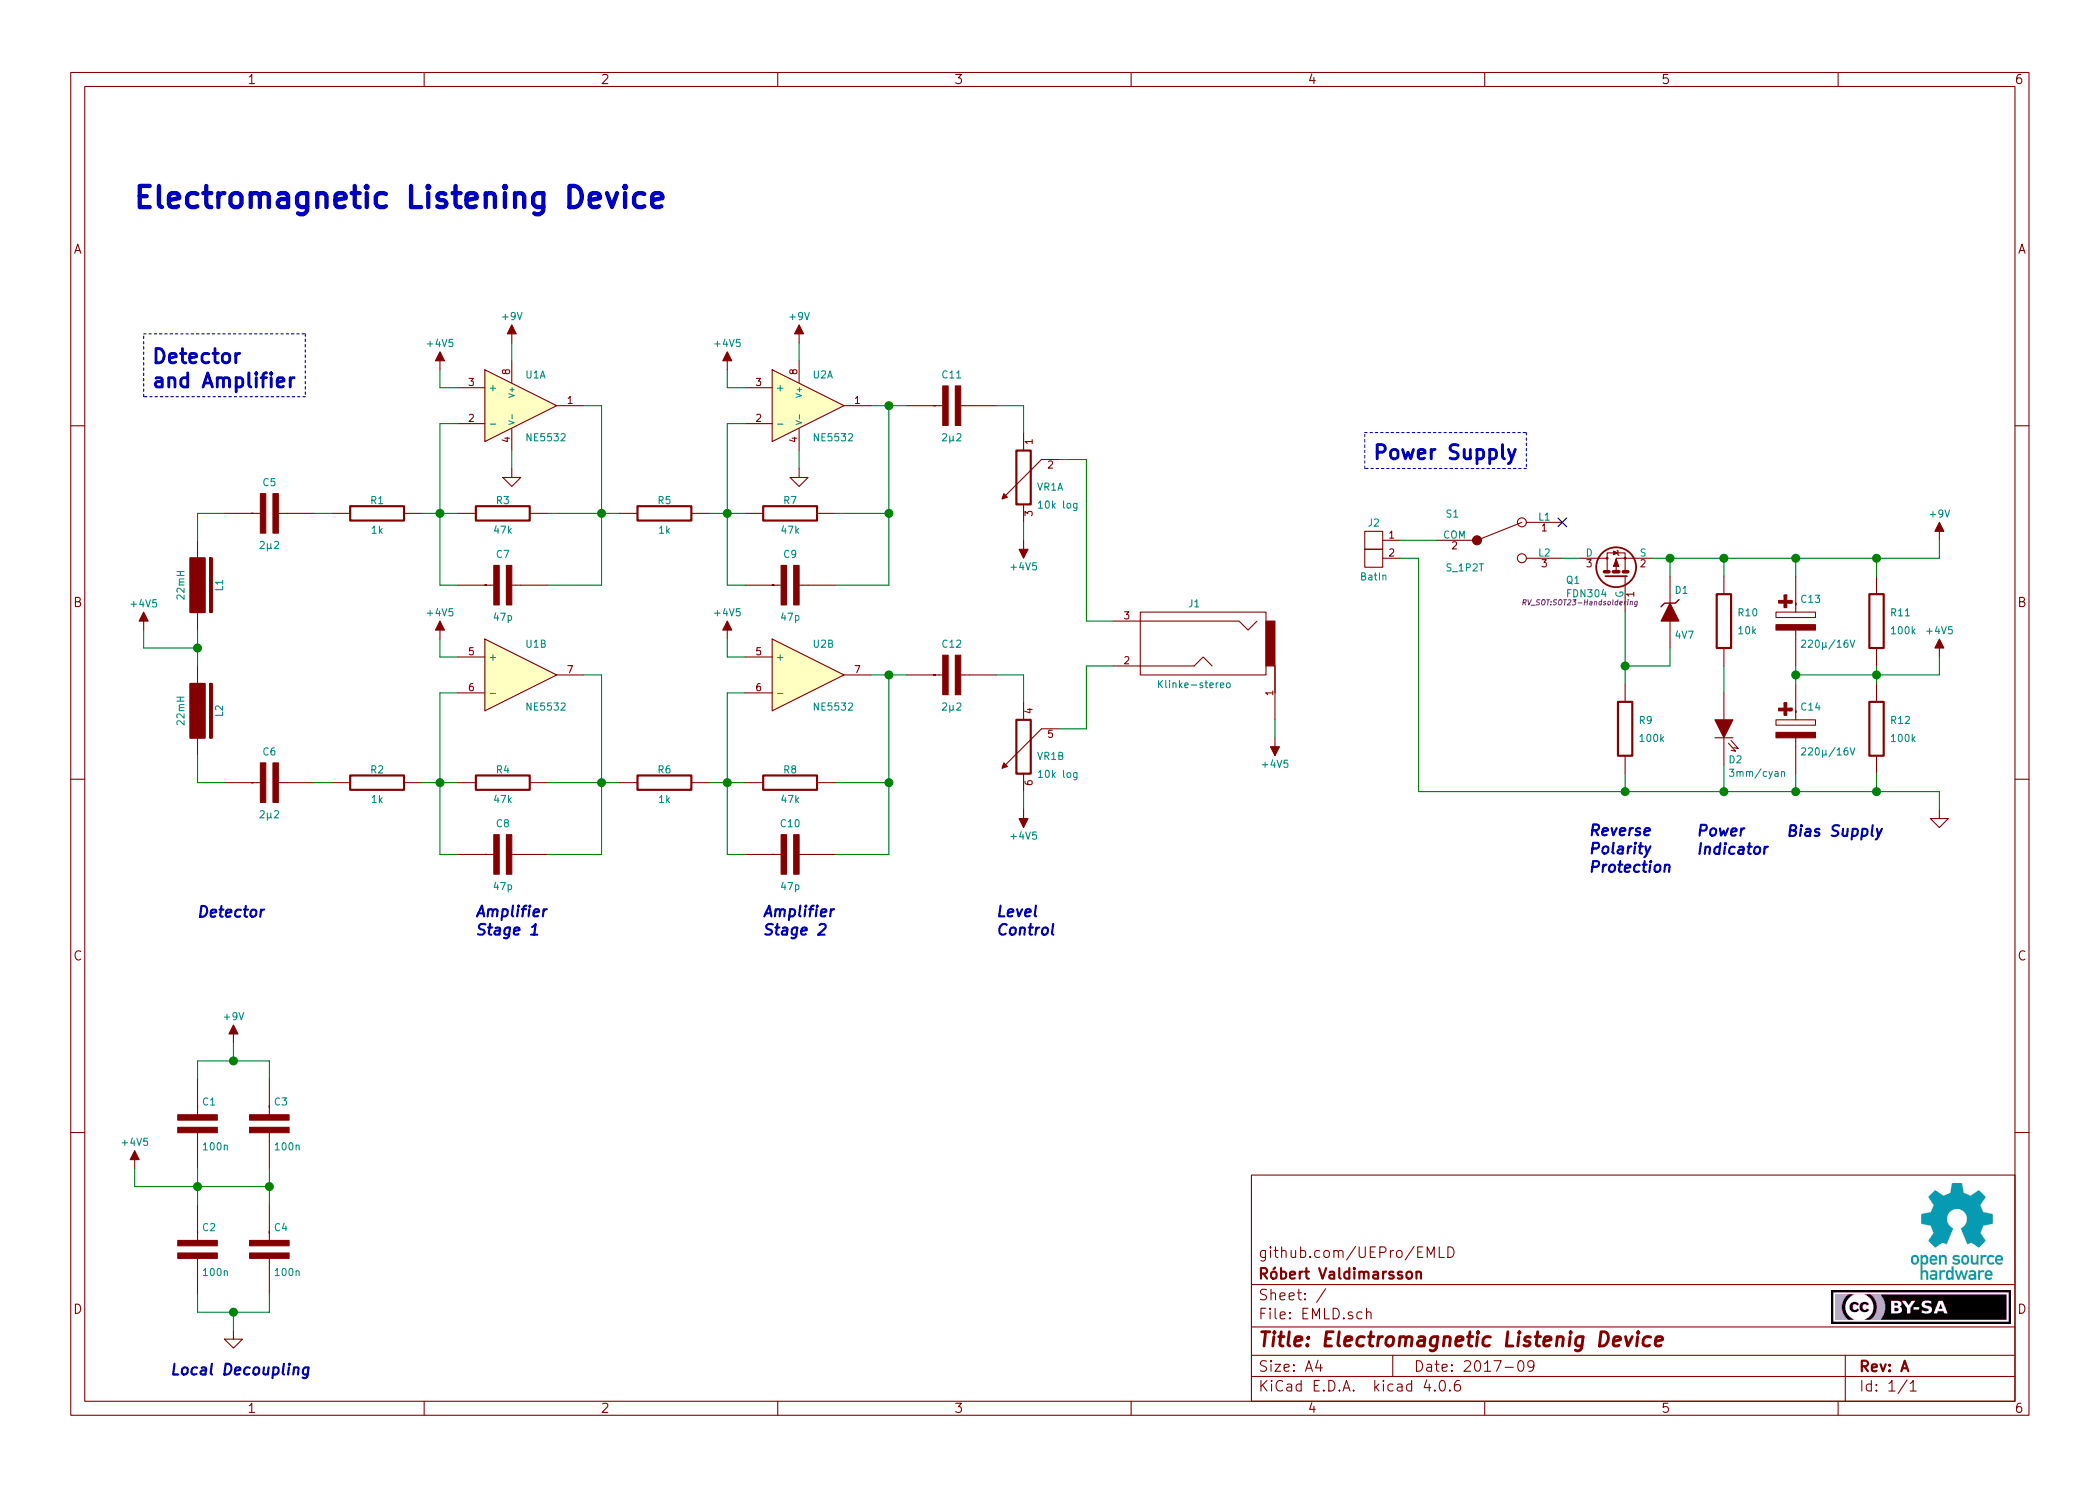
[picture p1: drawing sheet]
EESchema Schematic File Version 2
LIBS:RV_74xx
LIBS:RV_Aktiv
LIBS:RV_Connectors
LIBS:RV_MCU
LIBS:RV_Other
LIBS:RV_Passiv
LIBS:RV_Power
LIBS:RV_Regulators-References
LIBS:RV_Switches
LIBS:RV_Trans-Thyr-Diac-Triac
LIBS:RV_U
LIBS:RV_Valves
LIBS:RV_Voltages
LIBS:EMLD-cache
EELAYER 25 0
EELAYER END
$Descr A4 11693 8268
encoding utf-8
Sheet 1 1
Title "Electromagnetic Listenig Device"
Date "2017-09"
Rev "A"
Comp "Róbert Valdimarsson "
Comment1 "github.com/UEPro/EMLD"
Comment2 ""
Comment3 ""
Comment4 ""
$EndDescr
$Comp
L +4V5 #PWR01
U 1 1
P 10800 3650
F 0 "#PWR01" H 10800 3800 30  0001 C CNN
F 1 "+4V5" H 10800 3800 40  0000 C CNN
F 2 "" H 10800 3650 60  0000 C CNN
F 3 "" H 10800 3650 60  0000 C CNN
	1    10800 3650
	1    0    0    -1  
$EndComp
$Comp
L GND #PWR02
U 1 1
P 10800 4500
F 0 "#PWR02" H 10800 4500 30  0001 C CNN
F 1 "GND" H 10800 4430 30  0001 C CNN
F 2 "" H 10800 4500 60  0000 C CNN
F 3 "" H 10800 4500 60  0000 C CNN
	1    10800 4500
	1    0    0    -1  
$EndComp
$Comp
L C_Pol_V C13
U 1 1
P 10000 3450
F 0 "C13" H 10025 3575 40  0000 L CNN
F 1 "220µ/16V" H 10025 3325 40  0000 L CNN
F 2 "RV_Capacitors:C_round-radial-polar-2,5mm-6,3mm" V 10000 3470 60  0001 C CNN
F 3 "" V 10000 3470 60  0000 C CNN
	1    10000 3450
	1    0    0    -1  
$EndComp
$Comp
L R_V R11
U 1 1
P 10450 3450
F 0 "R11" H 10525 3500 40  0000 L CNN
F 1 "100k" H 10525 3400 40  0000 L CNN
F 2 "RV_Resistors:R_axial_400mil" V 10380 3450 30  0001 C CNN
F 3 "" H 10450 3450 30  0000 C CNN
	1    10450 3450
	1    0    0    -1  
$EndComp
$Comp
L NE5532 U1
U 2 1
P 2900 3750
F 0 "U1" H 2925 3925 40  0000 L CNN
F 1 "NE5532" H 2925 3575 40  0000 L CNN
F 2 "RV_DIP:DIP-8_300" H 2900 3750 60  0001 C CNN
F 3 "" H 2900 3750 60  0000 C CNN
	2    2900 3750
	1    0    0    -1  
$EndComp
$Comp
L C_Bipol_H C5
U 1 1
P 1500 2850
F 0 "C5" H 1500 3025 40  0000 C CNN
F 1 "2µ2" H 1500 2675 40  0000 C CNN
F 2 "RVp_capacitors:C-Rect_L7_W11_P5" H 1480 2850 60  0001 C CNN
F 3 "" H 1480 2850 60  0000 C CNN
	1    1500 2850
	1    0    0    -1  
$EndComp
$Comp
L R_H R1
U 1 1
P 2100 2850
F 0 "R1" H 2100 2925 40  0000 C CNN
F 1 "1k" H 2100 2760 40  0000 C CNN
F 2 "RV_Resistors:R_axial_400mil" H 2100 2780 30  0001 C CNN
F 3 "" V 2100 2850 30  0000 C CNN
	1    2100 2850
	1    0    0    -1  
$EndComp
$Comp
L R_potentiometer2-vert_stereo VR1
U 1 1
P 5700 2650
F 0 "VR1" H 5775 2600 40  0000 L CNN
F 1 "10k log" H 5775 2500 40  0000 L CNN
F 2 "RV_potentiometer:VR-Alps_R12L_vert" V 5630 2650 30  0001 C CNN
F 3 "" H 5700 2650 30  0000 C CNN
	1    5700 2650
	1    0    0    -1  
$EndComp
$Comp
L R_potentiometer2-vert_stereo VR1
U 2 1
P 5700 4150
F 0 "VR1" H 5775 4100 40  0000 L CNN
F 1 "10k log" H 5775 4000 40  0000 L CNN
F 2 "RV_potentiometer:VR-Alps_R12L_vert" V 5630 4150 30  0001 C CNN
F 3 "" H 5700 4150 30  0000 C CNN
	2    5700 4150
	1    0    0    -1  
$EndComp
$Comp
L Klinke-stereo J1
U 1 1
P 6650 3600
F 0 "J1" H 6650 3850 40  0000 C CNN
F 1 "Klinke-stereo" H 6650 3400 40  0000 C CNN
F 2 "RVp_connectors:Lumberg-1503-07-Klinke-3,5mm" H 6650 3600 60  0001 C CNN
F 3 "" H 6650 3600 60  0000 C CNN
	1    6650 3600
	-1   0    0    -1  
$EndComp
$Comp
L LED_vert-fill D2
U 1 1
P 9600 4050
F 0 "D2" H 9625 4225 40  0000 L CNN
F 1 "3mm/cyan" H 9625 4300 40  0000 L CNN
F 2 "RV_Discrete:LED_2pin-3mm" V 9600 4050 60  0001 C CNN
F 3 "" V 9600 4050 60  0000 C CNN
	1    9600 4050
	1    0    0    1   
$EndComp
$Comp
L L_H-core L1
U 1 1
P 1100 3250
F 0 "L1" H 1100 3375 40  0000 C CNN
F 1 "22mH" H 1100 3160 40  0000 C CNN
F 2 "RV_Capacitors:C_round-radial-bipolar-5mm-12,5mm" H 1100 3180 30  0001 C CNN
F 3 "" V 1100 3250 30  0000 C CNN
	1    1100 3250
	0    1    1    0   
$EndComp
$Comp
L S_1P2T S1
U 1 1
P 8350 3000
F 0 "S1" H 8050 3150 40  0000 L CNN
F 1 "S_1P2T" H 8050 2850 40  0000 L CNN
F 2 "RV_switches:S-Schiebeschalter_China_SPDT" H 8325 3000 60  0001 C CNN
F 3 "" H 8325 3000 60  0000 C CNN
	1    8350 3000
	1    0    0    -1  
$EndComp
$Comp
L +9V #PWR03
U 1 1
P 10800 3000
F 0 "#PWR03" H 10800 3150 30  0001 C CNN
F 1 "+9V" H 10800 3150 40  0000 C CNN
F 2 "" H 10800 3000 60  0000 C CNN
F 3 "" H 10800 3000 60  0000 C CNN
	1    10800 3000
	1    0    0    -1  
$EndComp
$Comp
L Conn_1x2 J2
U 1 1
P 7700 3050
F 0 "J2" H 7750 3200 40  0000 C CNN
F 1 "BatIn" H 7750 2900 40  0000 C CNN
F 2 "RV_Connectors:PinArray-100mil-1x2" H 7700 3050 60  0001 C CNN
F 3 "" H 7700 3050 60  0000 C CNN
	1    7700 3050
	-1   0    0    -1  
$EndComp
Wire Wire Line
	7800 3000 8000 3000
Wire Wire Line
	7800 3100 7900 3100
Wire Wire Line
	7900 3100 7900 4400
$Comp
L C_Pol_V C14
U 1 1
P 10000 4050
F 0 "C14" H 10025 4175 40  0000 L CNN
F 1 "220µ/16V" H 10025 3925 40  0000 L CNN
F 2 "RV_Capacitors:C_round-radial-polar-2,5mm-6,3mm" V 10000 4070 60  0001 C CNN
F 3 "" V 10000 4070 60  0000 C CNN
	1    10000 4050
	1    0    0    -1  
$EndComp
$Comp
L R_V R12
U 1 1
P 10450 4050
F 0 "R12" H 10525 4100 40  0000 L CNN
F 1 "100k" H 10525 4000 40  0000 L CNN
F 2 "RV_Resistors:R_axial_400mil" V 10380 4050 30  0001 C CNN
F 3 "" H 10450 4050 30  0000 C CNN
	1    10450 4050
	1    0    0    -1  
$EndComp
Wire Wire Line
	10450 4400 10450 4300
Wire Wire Line
	10800 4400 10800 4500
Wire Wire Line
	10000 4400 10000 4300
Connection ~ 10450 4400
Connection ~ 10000 4400
Wire Wire Line
	9200 3100 10800 3100
Wire Wire Line
	10450 3100 10450 3200
Wire Wire Line
	10000 3200 10000 3100
Connection ~ 10000 3100
Wire Wire Line
	10000 3800 10000 3700
Wire Wire Line
	10450 3800 10450 3700
Wire Wire Line
	10000 3750 10800 3750
Connection ~ 10000 3750
Connection ~ 10450 3750
Wire Wire Line
	10800 3100 10800 3000
Connection ~ 10450 3100
Wire Wire Line
	10800 3750 10800 3650
$Comp
L R_V R10
U 1 1
P 9600 3450
F 0 "R10" H 9675 3500 40  0000 L CNN
F 1 "10k" H 9675 3400 40  0000 L CNN
F 2 "RV_Resistors:R_axial_400mil" V 9530 3450 30  0001 C CNN
F 3 "" H 9600 3450 30  0000 C CNN
	1    9600 3450
	1    0    0    -1  
$EndComp
Wire Wire Line
	9600 3200 9600 3100
Connection ~ 9600 3100
Wire Wire Line
	9600 3700 9600 3850
Wire Wire Line
	9600 4400 9600 4250
Connection ~ 9600 4400
$Comp
L L_H-core L2
U 1 1
P 1100 3950
F 0 "L2" H 1100 4075 40  0000 C CNN
F 1 "22mH" H 1100 3860 40  0000 C CNN
F 2 "RV_Capacitors:C_round-radial-bipolar-5mm-12,5mm" H 1100 3880 30  0001 C CNN
F 3 "" V 1100 3950 30  0000 C CNN
	1    1100 3950
	0    1    1    0   
$EndComp
$Comp
L C_Bipol_H C6
U 1 1
P 1500 4350
F 0 "C6" H 1500 4525 40  0000 C CNN
F 1 "2µ2" H 1500 4175 40  0000 C CNN
F 2 "RVp_capacitors:C-Rect_L7_W11_P5" H 1480 4350 60  0001 C CNN
F 3 "" H 1480 4350 60  0000 C CNN
	1    1500 4350
	1    0    0    -1  
$EndComp
$Comp
L R_H R2
U 1 1
P 2100 4350
F 0 "R2" H 2100 4425 40  0000 C CNN
F 1 "1k" H 2100 4260 40  0000 C CNN
F 2 "RV_Resistors:R_axial_400mil" H 2100 4280 30  0001 C CNN
F 3 "" V 2100 4350 30  0000 C CNN
	1    2100 4350
	1    0    0    -1  
$EndComp
$Comp
L R_H R3
U 1 1
P 2800 2850
F 0 "R3" H 2800 2925 40  0000 C CNN
F 1 "47k" H 2800 2760 40  0000 C CNN
F 2 "RV_Resistors:R_axial_400mil" H 2800 2780 30  0001 C CNN
F 3 "" V 2800 2850 30  0000 C CNN
	1    2800 2850
	1    0    0    -1  
$EndComp
$Comp
L R_H R4
U 1 1
P 2800 4350
F 0 "R4" H 2800 4425 40  0000 C CNN
F 1 "47k" H 2800 4260 40  0000 C CNN
F 2 "RV_Resistors:R_axial_400mil" H 2800 4280 30  0001 C CNN
F 3 "" V 2800 4350 30  0000 C CNN
	1    2800 4350
	1    0    0    -1  
$EndComp
$Comp
L NE5532 U1
U 1 1
P 2900 2250
F 0 "U1" H 2925 2425 40  0000 L CNN
F 1 "NE5532" H 2925 2075 40  0000 L CNN
F 2 "RV_DIP:DIP-8_300" H 2900 2250 60  0001 C CNN
F 3 "" H 2900 2250 60  0000 C CNN
	1    2900 2250
	1    0    0    -1  
$EndComp
$Comp
L C_Bipol_H C7
U 1 1
P 2800 3250
F 0 "C7" H 2800 3425 40  0000 C CNN
F 1 "47p" H 2800 3075 40  0000 C CNN
F 2 "RV_Capacitors:C_rect-radial-bipolar-100mil-2x5mm" H 2780 3250 60  0001 C CNN
F 3 "" H 2780 3250 60  0000 C CNN
	1    2800 3250
	1    0    0    -1  
$EndComp
$Comp
L C_Bipol_H C8
U 1 1
P 2800 4750
F 0 "C8" H 2800 4925 40  0000 C CNN
F 1 "47p" H 2800 4575 40  0000 C CNN
F 2 "RV_Capacitors:C_rect-radial-bipolar-100mil-2x5mm" H 2780 4750 60  0001 C CNN
F 3 "" H 2780 4750 60  0000 C CNN
	1    2800 4750
	1    0    0    -1  
$EndComp
$Comp
L C_Bipol_H C12
U 1 1
P 5300 3750
F 0 "C12" H 5300 3925 40  0000 C CNN
F 1 "2µ2" H 5300 3575 40  0000 C CNN
F 2 "RVp_capacitors:C-Rect_L7_W11_P5" H 5280 3750 60  0001 C CNN
F 3 "" H 5280 3750 60  0000 C CNN
	1    5300 3750
	1    0    0    -1  
$EndComp
$Comp
L C_Bipol_H C11
U 1 1
P 5300 2250
F 0 "C11" H 5300 2425 40  0000 C CNN
F 1 "2µ2" H 5300 2075 40  0000 C CNN
F 2 "RVp_capacitors:C-Rect_L7_W11_P5" H 5280 2250 60  0001 C CNN
F 3 "" H 5280 2250 60  0000 C CNN
	1    5300 2250
	1    0    0    -1  
$EndComp
Wire Wire Line
	6050 3450 6200 3450
Wire Wire Line
	6050 3700 6200 3700
Wire Wire Line
	6050 3700 6050 4050
Wire Wire Line
	6050 4050 5900 4050
Wire Wire Line
	6050 3450 6050 2550
Wire Wire Line
	6050 2550 5900 2550
Wire Wire Line
	5700 2400 5700 2250
Wire Wire Line
	5700 2250 5550 2250
Wire Wire Line
	5700 3900 5700 3750
Wire Wire Line
	5700 3750 5550 3750
Wire Wire Line
	5050 3750 4850 3750
Wire Wire Line
	5050 2250 4850 2250
Wire Wire Line
	3350 2250 3350 3250
Wire Wire Line
	3050 2850 3450 2850
Wire Wire Line
	3350 3250 3050 3250
Connection ~ 3350 2850
Wire Wire Line
	2450 3250 2550 3250
Wire Wire Line
	2450 2350 2450 3250
Wire Wire Line
	2350 2850 2550 2850
Connection ~ 2450 2850
Wire Wire Line
	2550 2350 2450 2350
Wire Wire Line
	2550 3850 2450 3850
Wire Wire Line
	2450 3850 2450 4750
Wire Wire Line
	2450 4750 2550 4750
Wire Wire Line
	2350 4350 2550 4350
Connection ~ 2450 4350
Wire Wire Line
	3050 4350 3450 4350
Wire Wire Line
	3350 3750 3350 4750
Wire Wire Line
	3350 4750 3050 4750
Connection ~ 3350 4350
Wire Wire Line
	1850 2850 1750 2850
Wire Wire Line
	1850 4350 1750 4350
Wire Wire Line
	1250 4350 1100 4350
Wire Wire Line
	1100 4350 1100 4200
Wire Wire Line
	1100 3700 1100 3500
Wire Wire Line
	1100 3000 1100 2850
Wire Wire Line
	1100 2850 1250 2850
$Comp
L +4V5 #PWR04
U 1 1
P 800 3500
F 0 "#PWR04" H 800 3650 30  0001 C CNN
F 1 "+4V5" H 800 3650 40  0000 C CNN
F 2 "" H 800 3500 60  0000 C CNN
F 3 "" H 800 3500 60  0000 C CNN
	1    800  3500
	1    0    0    -1  
$EndComp
Wire Wire Line
	800  3500 800  3600
Wire Wire Line
	800  3600 1100 3600
Connection ~ 1100 3600
$Comp
L +4V5 #PWR05
U 1 1
P 2450 3550
F 0 "#PWR05" H 2450 3700 30  0001 C CNN
F 1 "+4V5" H 2450 3700 40  0000 C CNN
F 2 "" H 2450 3550 60  0000 C CNN
F 3 "" H 2450 3550 60  0000 C CNN
	1    2450 3550
	1    0    0    -1  
$EndComp
Wire Wire Line
	2450 3550 2450 3650
Wire Wire Line
	2450 3650 2550 3650
$Comp
L +4V5 #PWR06
U 1 1
P 2450 2050
F 0 "#PWR06" H 2450 2200 30  0001 C CNN
F 1 "+4V5" H 2450 2200 40  0000 C CNN
F 2 "" H 2450 2050 60  0000 C CNN
F 3 "" H 2450 2050 60  0000 C CNN
	1    2450 2050
	1    0    0    -1  
$EndComp
Wire Wire Line
	2450 2050 2450 2150
Wire Wire Line
	2450 2150 2550 2150
$Comp
L +9V #PWR07
U 1 1
P 2850 1900
F 0 "#PWR07" H 2850 2050 30  0001 C CNN
F 1 "+9V" H 2850 2050 40  0000 C CNN
F 2 "" H 2850 1900 60  0000 C CNN
F 3 "" H 2850 1900 60  0000 C CNN
	1    2850 1900
	1    0    0    -1  
$EndComp
Wire Wire Line
	2850 1900 2850 2000
Wire Wire Line
	2850 2600 2850 2500
$Comp
L NE5532 U2
U 2 1
P 4500 3750
F 0 "U2" H 4525 3925 40  0000 L CNN
F 1 "NE5532" H 4525 3575 40  0000 L CNN
F 2 "RV_DIP:DIP-8_300" H 4500 3750 60  0001 C CNN
F 3 "" H 4500 3750 60  0000 C CNN
	2    4500 3750
	1    0    0    -1  
$EndComp
$Comp
L R_H R5
U 1 1
P 3700 2850
F 0 "R5" H 3700 2925 40  0000 C CNN
F 1 "1k" H 3700 2760 40  0000 C CNN
F 2 "RV_Resistors:R_axial_400mil" H 3700 2780 30  0001 C CNN
F 3 "" V 3700 2850 30  0000 C CNN
	1    3700 2850
	1    0    0    -1  
$EndComp
$Comp
L R_H R6
U 1 1
P 3700 4350
F 0 "R6" H 3700 4425 40  0000 C CNN
F 1 "1k" H 3700 4260 40  0000 C CNN
F 2 "RV_Resistors:R_axial_400mil" H 3700 4280 30  0001 C CNN
F 3 "" V 3700 4350 30  0000 C CNN
	1    3700 4350
	1    0    0    -1  
$EndComp
$Comp
L R_H R7
U 1 1
P 4400 2850
F 0 "R7" H 4400 2925 40  0000 C CNN
F 1 "47k" H 4400 2760 40  0000 C CNN
F 2 "RV_Resistors:R_axial_400mil" H 4400 2780 30  0001 C CNN
F 3 "" V 4400 2850 30  0000 C CNN
	1    4400 2850
	1    0    0    -1  
$EndComp
$Comp
L R_H R8
U 1 1
P 4400 4350
F 0 "R8" H 4400 4425 40  0000 C CNN
F 1 "47k" H 4400 4260 40  0000 C CNN
F 2 "RV_Resistors:R_axial_400mil" H 4400 4280 30  0001 C CNN
F 3 "" V 4400 4350 30  0000 C CNN
	1    4400 4350
	1    0    0    -1  
$EndComp
$Comp
L NE5532 U2
U 1 1
P 4500 2250
F 0 "U2" H 4525 2425 40  0000 L CNN
F 1 "NE5532" H 4525 2075 40  0000 L CNN
F 2 "RV_DIP:DIP-8_300" H 4500 2250 60  0001 C CNN
F 3 "" H 4500 2250 60  0000 C CNN
	1    4500 2250
	1    0    0    -1  
$EndComp
$Comp
L C_Bipol_H C9
U 1 1
P 4400 3250
F 0 "C9" H 4400 3425 40  0000 C CNN
F 1 "47p" H 4400 3075 40  0000 C CNN
F 2 "RV_Capacitors:C_rect-radial-bipolar-100mil-2x5mm" H 4380 3250 60  0001 C CNN
F 3 "" H 4380 3250 60  0000 C CNN
	1    4400 3250
	1    0    0    -1  
$EndComp
$Comp
L C_Bipol_H C10
U 1 1
P 4400 4750
F 0 "C10" H 4400 4925 40  0000 C CNN
F 1 "47p" H 4400 4575 40  0000 C CNN
F 2 "RV_Capacitors:C_rect-radial-bipolar-100mil-2x5mm" H 4380 4750 60  0001 C CNN
F 3 "" H 4380 4750 60  0000 C CNN
	1    4400 4750
	1    0    0    -1  
$EndComp
Wire Wire Line
	4950 2850 4650 2850
Wire Wire Line
	4950 3250 4650 3250
Connection ~ 4950 2850
Wire Wire Line
	4050 3250 4150 3250
Wire Wire Line
	4050 2350 4050 3250
Wire Wire Line
	3950 2850 4150 2850
Connection ~ 4050 2850
Wire Wire Line
	4150 2350 4050 2350
Wire Wire Line
	4150 3850 4050 3850
Wire Wire Line
	4050 3850 4050 4750
Wire Wire Line
	4050 4750 4150 4750
Wire Wire Line
	3950 4350 4150 4350
Connection ~ 4050 4350
Wire Wire Line
	4650 4350 4950 4350
Wire Wire Line
	4950 4750 4650 4750
Connection ~ 4950 4350
$Comp
L +4V5 #PWR08
U 1 1
P 4050 3550
F 0 "#PWR08" H 4050 3700 30  0001 C CNN
F 1 "+4V5" H 4050 3700 40  0000 C CNN
F 2 "" H 4050 3550 60  0000 C CNN
F 3 "" H 4050 3550 60  0000 C CNN
	1    4050 3550
	1    0    0    -1  
$EndComp
Wire Wire Line
	4050 3550 4050 3650
Wire Wire Line
	4050 3650 4150 3650
$Comp
L +4V5 #PWR09
U 1 1
P 4050 2050
F 0 "#PWR09" H 4050 2200 30  0001 C CNN
F 1 "+4V5" H 4050 2200 40  0000 C CNN
F 2 "" H 4050 2050 60  0000 C CNN
F 3 "" H 4050 2050 60  0000 C CNN
	1    4050 2050
	1    0    0    -1  
$EndComp
Wire Wire Line
	4050 2050 4050 2150
Wire Wire Line
	4050 2150 4150 2150
$Comp
L +9V #PWR010
U 1 1
P 4450 1900
F 0 "#PWR010" H 4450 2050 30  0001 C CNN
F 1 "+9V" H 4450 2050 40  0000 C CNN
F 2 "" H 4450 1900 60  0000 C CNN
F 3 "" H 4450 1900 60  0000 C CNN
	1    4450 1900
	1    0    0    -1  
$EndComp
Wire Wire Line
	4450 1900 4450 2000
Wire Wire Line
	4450 2600 4450 2500
Wire Wire Line
	3350 3750 3250 3750
Wire Wire Line
	3350 2250 3250 2250
Wire Wire Line
	4950 2250 4950 3250
Connection ~ 4950 2250
Wire Wire Line
	4950 3750 4950 4750
Connection ~ 4950 3750
Wire Wire Line
	5700 3000 5700 2900
Wire Wire Line
	5700 4400 5700 4500
$Comp
L FDN304 Q1
U 1 1
P 9000 3200
F 0 "Q1" V 8975 3400 40  0000 L CNN
F 1 "FDN304" V 8900 3250 40  0000 L CNN
F 2 "RV_SOT:SOT23-Handsoldering" V 8850 3400 29  0000 C CIN
F 3 "" H 9000 3200 60  0000 C CNN
	1    9000 3200
	0    -1   -1   0   
$EndComp
$Comp
L R_V R9
U 1 1
P 9050 4050
F 0 "R9" H 9125 4100 40  0000 L CNN
F 1 "100k" H 9125 4000 40  0000 L CNN
F 2 "RV_SMD_Discrete:SMD0805-HandSoldering" V 8980 4050 30  0001 C CNN
F 3 "" H 9050 4050 30  0000 C CNN
	1    9050 4050
	1    0    0    -1  
$EndComp
$Comp
L D_zener-vert-fill D1
U 1 1
P 9300 3400
F 0 "D1" H 9325 3525 40  0000 L CNN
F 1 "4V7" H 9325 3275 40  0000 L CNN
F 2 "RV_SMD_Discrete:Diode_MiniMELF-Handsoldering" V 9300 3400 60  0001 C CNN
F 3 "" V 9300 3400 60  0000 C CNN
	1    9300 3400
	1    0    0    -1  
$EndComp
Wire Wire Line
	9300 3100 9300 3200
Wire Wire Line
	9300 3600 9300 3700
Wire Wire Line
	9300 3700 9050 3700
Wire Wire Line
	9050 3400 9050 3800
Connection ~ 9050 3700
Wire Wire Line
	8800 3100 8700 3100
Wire Wire Line
	7900 4400 10800 4400
Wire Wire Line
	9050 4400 9050 4300
Connection ~ 9050 4400
Connection ~ 9300 3100
NoConn ~ 8700 2900
$Comp
L GND #PWR011
U 1 1
P 4450 2600
F 0 "#PWR011" H 4450 2600 30  0001 C CNN
F 1 "GND" H 4450 2530 30  0001 C CNN
F 2 "" H 4450 2600 60  0000 C CNN
F 3 "" H 4450 2600 60  0000 C CNN
	1    4450 2600
	1    0    0    -1  
$EndComp
$Comp
L GND #PWR012
U 1 1
P 2850 2600
F 0 "#PWR012" H 2850 2600 30  0001 C CNN
F 1 "GND" H 2850 2530 30  0001 C CNN
F 2 "" H 2850 2600 60  0000 C CNN
F 3 "" H 2850 2600 60  0000 C CNN
	1    2850 2600
	1    0    0    -1  
$EndComp
$Comp
L C_Bipol_V C1
U 1 1
P 1100 6250
F 0 "C1" H 1125 6375 40  0000 L CNN
F 1 "100n" H 1125 6125 40  0000 L CNN
F 2 "RV_Capacitors:C_rect-radial-bipolar-100mil-2x5mm" V 1100 6270 60  0001 C CNN
F 3 "" V 1100 6270 60  0000 C CNN
	1    1100 6250
	1    0    0    -1  
$EndComp
$Comp
L +4V5 #PWR013
U 1 1
P 5700 3000
F 0 "#PWR013" H 5700 3150 30  0001 C CNN
F 1 "+4V5" H 5700 3150 40  0000 C CNN
F 2 "" H 5700 3000 60  0000 C CNN
F 3 "" H 5700 3000 60  0000 C CNN
	1    5700 3000
	1    0    0    1   
$EndComp
$Comp
L +4V5 #PWR014
U 1 1
P 5700 4500
F 0 "#PWR014" H 5700 4650 30  0001 C CNN
F 1 "+4V5" H 5700 4650 40  0000 C CNN
F 2 "" H 5700 4500 60  0000 C CNN
F 3 "" H 5700 4500 60  0000 C CNN
	1    5700 4500
	1    0    0    1   
$EndComp
$Comp
L +4V5 #PWR015
U 1 1
P 7100 4100
F 0 "#PWR015" H 7100 4250 30  0001 C CNN
F 1 "+4V5" H 7100 4250 40  0000 C CNN
F 2 "" H 7100 4100 60  0000 C CNN
F 3 "" H 7100 4100 60  0000 C CNN
	1    7100 4100
	1    0    0    1   
$EndComp
Wire Wire Line
	7100 4100 7100 4000
$Comp
L C_Bipol_V C3
U 1 1
P 1500 6250
F 0 "C3" H 1525 6375 40  0000 L CNN
F 1 "100n" H 1525 6125 40  0000 L CNN
F 2 "RV_Capacitors:C_rect-radial-bipolar-100mil-2x5mm" V 1500 6270 60  0001 C CNN
F 3 "" V 1500 6270 60  0000 C CNN
	1    1500 6250
	1    0    0    -1  
$EndComp
$Comp
L C_Bipol_V C2
U 1 1
P 1100 6950
F 0 "C2" H 1125 7075 40  0000 L CNN
F 1 "100n" H 1125 6825 40  0000 L CNN
F 2 "RV_Capacitors:C_rect-radial-bipolar-100mil-2x5mm" V 1100 6970 60  0001 C CNN
F 3 "" V 1100 6970 60  0000 C CNN
	1    1100 6950
	1    0    0    -1  
$EndComp
$Comp
L C_Bipol_V C4
U 1 1
P 1500 6950
F 0 "C4" H 1525 7075 40  0000 L CNN
F 1 "100n" H 1525 6825 40  0000 L CNN
F 2 "RV_Capacitors:C_rect-radial-bipolar-100mil-2x5mm" V 1500 6970 60  0001 C CNN
F 3 "" V 1500 6970 60  0000 C CNN
	1    1500 6950
	1    0    0    -1  
$EndComp
$Comp
L +9V #PWR016
U 1 1
P 1300 5800
F 0 "#PWR016" H 1300 5950 30  0001 C CNN
F 1 "+9V" H 1300 5950 40  0000 C CNN
F 2 "" H 1300 5800 60  0000 C CNN
F 3 "" H 1300 5800 60  0000 C CNN
	1    1300 5800
	1    0    0    -1  
$EndComp
$Comp
L GND #PWR017
U 1 1
P 1300 7400
F 0 "#PWR017" H 1300 7400 30  0001 C CNN
F 1 "GND" H 1300 7330 30  0001 C CNN
F 2 "" H 1300 7400 60  0000 C CNN
F 3 "" H 1300 7400 60  0000 C CNN
	1    1300 7400
	1    0    0    -1  
$EndComp
$Comp
L +4V5 #PWR018
U 1 1
P 750 6500
F 0 "#PWR018" H 750 6650 30  0001 C CNN
F 1 "+4V5" H 750 6650 40  0000 C CNN
F 2 "" H 750 6500 60  0000 C CNN
F 3 "" H 750 6500 60  0000 C CNN
	1    750  6500
	1    0    0    -1  
$EndComp
Wire Wire Line
	750  6500 750  6600
Wire Wire Line
	750  6600 1500 6600
Wire Wire Line
	1500 6500 1500 6700
Connection ~ 1500 6600
Wire Wire Line
	1100 6500 1100 6700
Connection ~ 1100 6600
Wire Wire Line
	1100 6000 1100 5900
Wire Wire Line
	1100 5900 1500 5900
Wire Wire Line
	1500 5900 1500 6000
Wire Wire Line
	1300 5900 1300 5800
Connection ~ 1300 5900
Wire Wire Line
	1100 7200 1100 7300
Wire Wire Line
	1100 7300 1500 7300
Wire Wire Line
	1500 7300 1500 7200
Wire Wire Line
	1300 7400 1300 7300
Connection ~ 1300 7300
Text Notes 950  7650 0    60   Italic 12
Local Decoupling
Text Notes 1100 5100 0    60   Italic 12
Detector
Text Notes 2650 5200 0    60   Italic 12
Amplifier\nStage 1
Text Notes 4250 5200 0    60   Italic 12
Amplifier\nStage 2
Text Notes 5550 5200 0    60   Italic 12
Level\nControl
Text Notes 8850 4850 0    60   Italic 12
Reverse\nPolarity\nProtection
Text Notes 9450 4750 0    60   Italic 12
Power\nIndicator
Text Notes 9950 4650 0    60   Italic 12
Bias Supply
Text Notes 7650 2550 0    79   ~ 16
Power Supply
Wire Notes Line
	7600 2400 8500 2400
Wire Notes Line
	8500 2400 8500 2600
Wire Notes Line
	8500 2600 7600 2600
Wire Notes Line
	7600 2600 7600 2400
Text Notes 850  2150 0    79   ~ 16
Detector \nand Amplifier
Wire Notes Line
	800  1850 1700 1850
Wire Notes Line
	1700 1850 1700 2200
Wire Notes Line
	1700 2200 800  2200
Wire Notes Line
	800  2200 800  1850
Text Notes 750  1150 0    118  ~ 24
Electromagnetic Listening Device
$EndSCHEMATC
